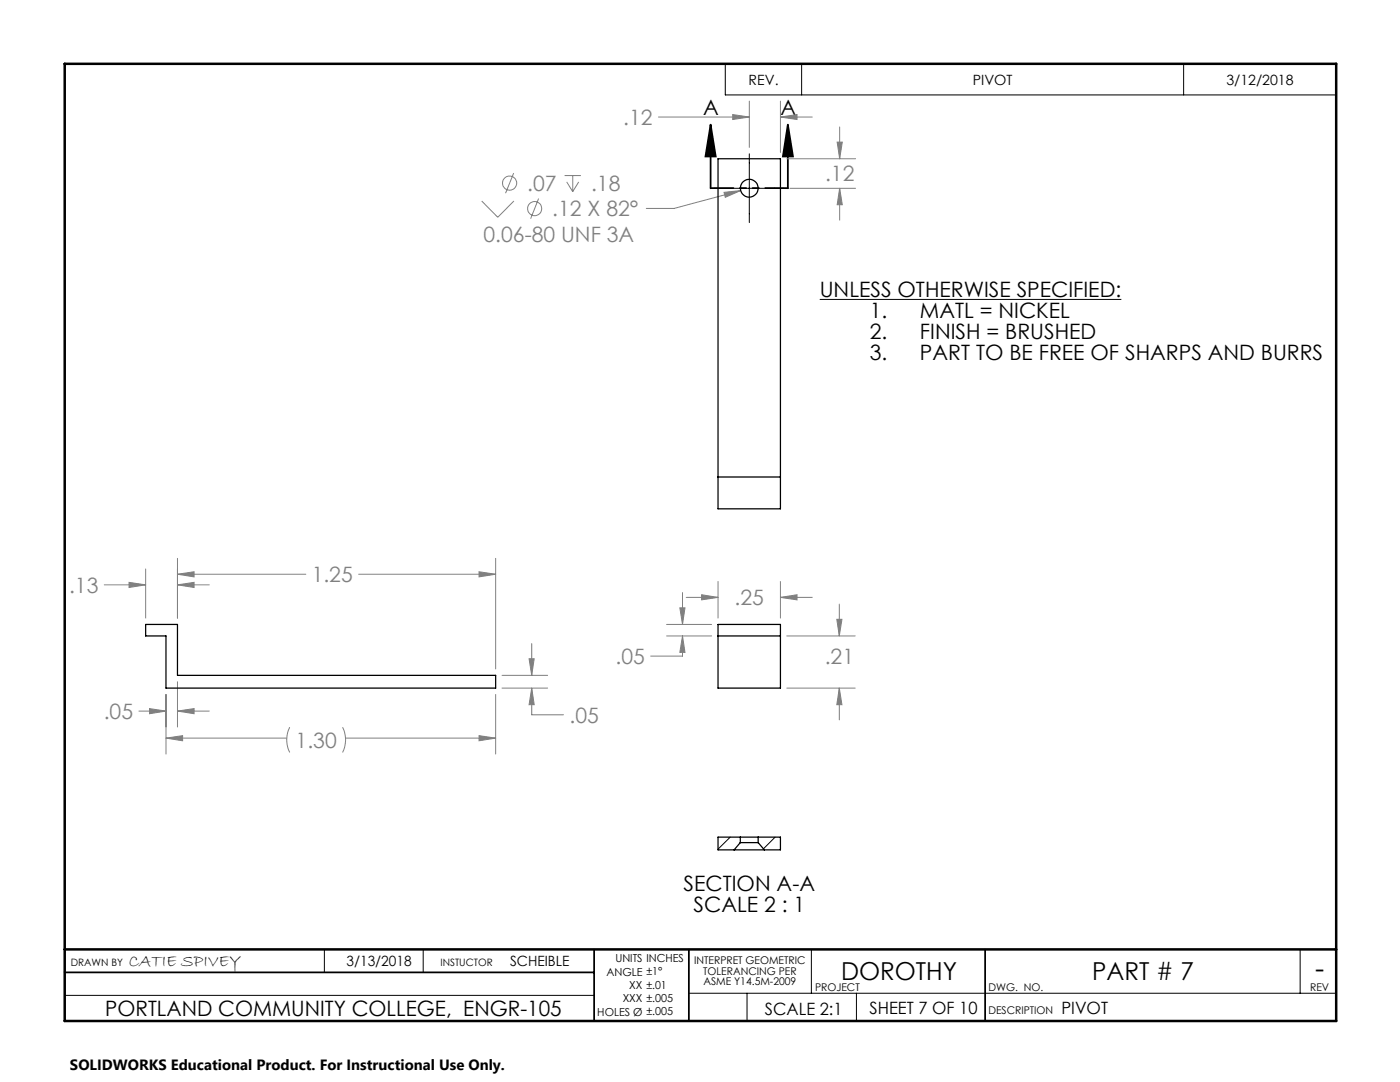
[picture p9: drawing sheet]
<svg xmlns="http://www.w3.org/2000/svg" width="279mm" height="216mm" viewBox="0 0 279 216" stroke-linecap="round" stroke-linejoin="round" font-family="sans-serif">
<g fill="none" stroke="#000" stroke-width=".2">
<path d="M144.7 12.7h122v6.2h-122zM160 12.7v6.2M236.2 12.7v6.2M142.7 37.6h13.7M149.5 30.7v13.7M163.6 59.7h60.2M12.9 198.6h105.7M64.7 189.4v4.6M84.5 189.4v4.6M137.5 198.2h129.2M149.1 198.2v5.5M161.9 189.4v8.8"/>
<path d="M170.9 198.2v5.5M259.5 189.4v8.8"/>
</g>
<path d="M141.8 24.9l1 6.3h-2zM141.8 24.9v12.7M157.2 24.9l1.1 6.3h-2.1zM157.2 24.9v12.7M12.9 194h105.7M118.6 189.4v14.3M137.5 189.4v14.3M196.6 189.4v14.3" fill="none" stroke="#000" stroke-width=".35"/>
<path d="M12.9 12.7h253.8v191h-253.8zM12.9 189.4h253.8" fill="none" stroke="#000" stroke-width=".5"/>
<g fill="none" stroke="#808080" stroke-width=".2">
<path d="M102.5 34.5l-1.6 4.1M107.5 39.6l-1.6 4M112.7 35h3.2M113.1 36.3l1.2 1.9M114.3 35v3.2M115.5 36.3l-1.2 1.9M131.4 23.4h18.1M144.5 38.4l3.3-.4-3.1 1.4zM146.2 22.9l3.3 .5-3.3 .4zM147.8 38l-13.3 3.6h-5.5M149.5 20.2v9.2M155.8 23.4l3.3-.5v.9z"/>
<path d="M155.8 20.2v10.2M155.8 23.4h6.3M157 31.7h13.7M157.7 37.6h13M167.1 28.4h1l-.5 3.3zM167.6 37.6l.5 3.3h-1zM167.6 25.3v6.4M167.6 37.6v6.3M96.1 40.1l3.2 3.3 3.3-3.3M20.8 116.7h8.3M25.8 116.2l3.3 .5-3.3 .5zM29.1 113.5v9.8"/>
<path d="M35.4 111.4v11.9M35.4 114.6h25.6M35.4 116.7h6.4M35.4 114.6l3.3-.5v1zM35.4 116.7l3.3-.5v1zM71.6 114.6h27.3M95.6 114.1l3.3 .5-3.3 .5zM98.9 111.4v22.1M136.2 118.3v6.3M136.9 119.2h6.4M140 118.7l3.3 .5-3.3 .5zM143.3 116v7.3"/>
<path d="M155.8 119.2l3.3-.5v1zM155.8 116v7.3M155.8 119.2h6.3M33.1 138.6v11.9M35.4 136v9.1M98.9 138.6v11.9M100.2 137.3h9.1M100.2 134.8h9.1M105.6 131.4h1l-.5 3.4zM106.1 137.3v5.3h6.4M106.1 128.4v6.4M106.1 137.3l.5 3.3h-1z"/>
<path d="M133 124.6h9M133 126.9h9M135.7 121.3h1l-.5 3.3zM136.2 126.9l.5 3.3h-1zM136.2 126.9v4h-6.3M157 126.9h13.7M157 137.3h13.7M167 123.6h1l-.5 3.3zM167.5 137.3l.5 3.3h-1zM167.5 120.5v6.4M167.5 137.3v6.4M27.7 141.9h5.4"/>
<path d="M29.8 141.4l3.3 .5-3.3 .5zM33.1 147.3h24.1M33.1 147.3l3.3-.5v1zM35.4 141.9h6.4M35.4 141.9l3.3-.5v1zM57.8 145.1a5.6 5.6 0 0 0 0 5M68.4 145.1a5.6 5.6 0 0 1 0 5M69 147.3h29.9M95.6 146.8l3.3 .5-3.3 .5z"/>
<circle cx="101.7" cy="36.5" r="1.42"/>
<circle cx="106.7" cy="41.6" r="1.41"/>
</g>
<path d="M157.3 37.5h-15.5" fill="none" stroke="#000" stroke-width=".35" stroke-dasharray="6.3 1.3 1.3 1.3 1.3 1.3" stroke-dashoffset="1.8"/>
<path d="M157.2 24.9l1.1 6.3h-2.1zM141.8 24.9l1 6.3h-2z" fill="#000"/>
<path d="M135.7 121.3h1l-.5 3.3zM136.2 126.9l.5 3.3h-1zM155.8 119.2l3.3-.5v1zM140 118.7l3.3 .5-3.3 .5zM167 123.6h1l-.5 3.3zM167.5 137.3l.5 3.3h-1zM144.5 38.4l.2 1 3.1-1.4zM167.1 28.4h1l-.5 3.3zM167.6 37.6l.5 3.3h-1zM155.8 23.4l3.3-.5v.9zM146.2 22.9l3.3 .5-3.3 .4zM95.6 114.1l3.3 .5-3.3 .5zM35.4 114.6l3.3-.5v1zM25.8 116.2l3.3 .5-3.3 .5zM35.4 116.7l3.3-.5v1zM29.8 141.4l3.3 .5-3.3 .5zM35.4 141.9l3.3-.5v1zM33.1 147.3l3.3-.5v1zM95.6 146.8l3.3 .5-3.3 .5zM105.6 131.4h1l-.5 3.4zM106.1 137.3l.5 3.3h-1z" fill="#808080"/>
<g fill="none" stroke="#000" stroke-width=".25">
<path d="M143.3 31.7h12.5v69.8h-12.5zM143.3 95.2h12.5M29.1 124.6h6.3v10.2h63.5v2.5h-65.8v-10.4h-4zM143.3 124.6h12.5v12.7h-12.5zM143.3 126.9h12.5M146.5 169.6h6M147.7 168.1h3.6M147.7 167h3.6M147.7 167h-4.4v2.6h3.2M147.7 167v1.1M147.7 168.1l-1.2 1.5M151.3 167h4.5v2.6h-3.3"/>
<path d="M151.3 168.1l1.2 1.5M151.3 167v1.1"/>
<circle cx="149.5" cy="37.6" r="1.78"/>
</g>
<path d="M145.7 167l-2.4 2.4M154.7 167l-2.3 2.4" fill="none" stroke="#000" stroke-width=".2"/>
<text font-size="5.6" x="262.4" y="195.1">-</text>
<g font-size="4.9">
<text x="167.8" y="195.5">DOROTHY</text>
<text x="217.9" y="195.5">PART # 7</text>
</g>
<g font-size="4.2">
<text x="140.4" y="22.9">A</text>
<text x="155.8" y="22.9">A</text>
<text x="163.6" y="59.3">UNLESS OTHERWISE SPECIFIED:</text>
<text x="173.6" y="63.5">1.</text>
<text x="183.6" y="63.5">MATL = NICKEL</text>
<text x="173.6" y="67.6">2.</text>
<text x="173.6" y="71.8">3.</text>
<text x="183.6" y="67.6">FINISH = BRUSHED</text>
<text x="183.6" y="71.8">PART TO BE FREE OF SHARPS AND BURRS</text>
<text x="136.4" y="177.8">SECTION A-A</text>
<text x="138.4" y="182">SCALE 2 : 1</text>
<text x="21" y="202.7">PORTLAND COMMUNITY COLLEGE, ENGR-105</text>
</g>
<g font-size="4.2" fill="#808080">
<text x="124.4" y="24.9">.12</text>
<text x="105.2" y="38.1">.07</text>
<text x="118" y="38.1">.18</text>
<text x="164.7" y="36.1">.12</text>
<text x="110.2" y="43.2">.12 X 82°</text>
<text x="96.5" y="48.2">0.06-80 UNF 3A</text>
<text x="13.8" y="118.3">.13</text>
<text x="62.2" y="116.2">1.25</text>
<text x="146.6" y="120.8">.25</text>
<text x="122.8" y="132.5">.05</text>
<text x="164.6" y="132.6">.21</text>
<text x="20.7" y="143.5">.05</text>
<text x="59" y="149.2">1.30</text>
<text x="113.6" y="144.2">.05</text>
</g>
<text font-size="3.5" x="25.7" y="192.8">CATIE SPIVEY</text>
<g font-size="3.4">
<text x="152.7" y="202.6">SCALE 2:1</text>
<text x="173.5" y="202.3">SHEET 7 OF 10</text>
<text x="211.8" y="202.3">PIVOT</text>
</g>
<text font-size="3" x="14" y="213.5">SOLIDWORKS Educational Product. For Instructional Use Only.</text>
<g font-size="2.8">
<text x="149.4" y="16.9">REV.</text>
<text x="194.1" y="16.9">PIVOT</text>
<text x="244.8" y="16.9">3/12/2018</text>
<text x="69.2" y="192.8">3/13/2018</text>
<text x="101.8" y="192.8">SCHEIBLE</text>
</g>
<g font-size="2.2">
<text x="121" y="194.7">ANGLE ±1°</text>
<text x="122.8" y="192">UNITS INCHES</text>
<text x="125.6" y="197.3">XX ±.01</text>
<text x="119.2" y="202.6">HOLES Ø ±.005</text>
<text x="124.3" y="200">XXX ±.005</text>
</g>
<g font-size="2.1">
<text x="138.5" y="192.4">INTERPRET GEOMETRIC</text>
<text x="140.3" y="194.5">TOLERANCING PER</text>
<text x="140.4" y="196.6">ASME Y14.5M-2009</text>
<text x="162.7" y="197.8">PROJECT</text>
<text x="197.2" y="197.8">DWG. NO.</text>
<text x="261.4" y="197.7">REV</text>
<text x="197.2" y="202.3">DESCRIPTION</text>
</g>
<g font-size="2">
<text x="14.1" y="192.8">DRAWN BY</text>
<text x="87.9" y="192.8">INSTUCTOR</text>
</g>
</svg>
